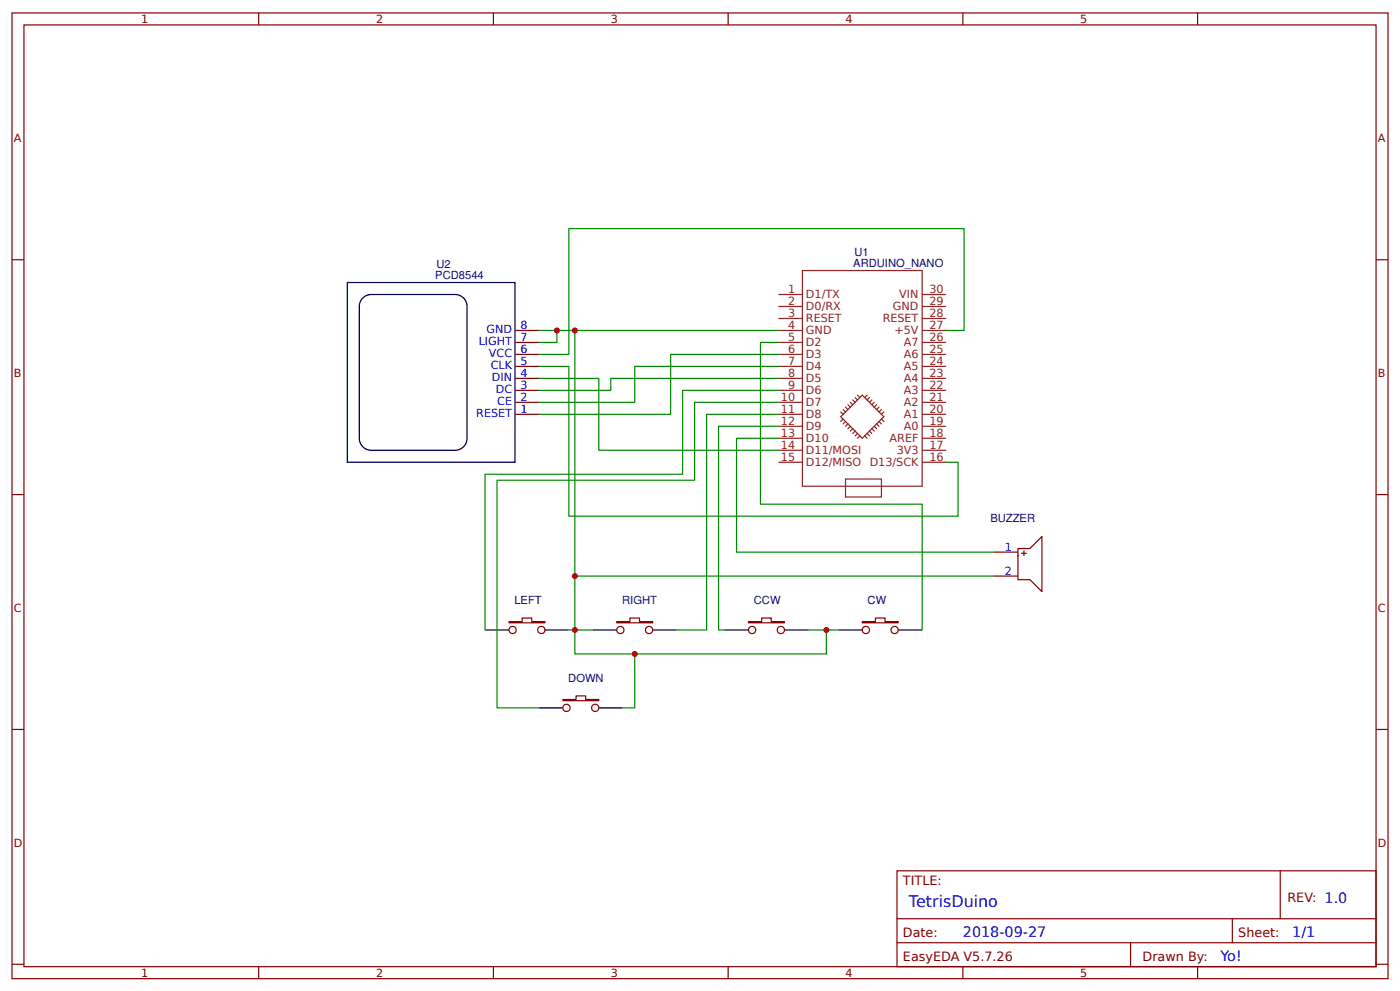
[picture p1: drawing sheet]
<svg xmlns="http://www.w3.org/2000/svg" width="309mm" height="219mm" viewBox="0 0 309 219" stroke-linecap="round" stroke-linejoin="round" font-family="sans-serif">
<g fill="none" stroke="#800" stroke-width=".26">
<path d="M2.6 2.9h304.1v213.2h-304.1zM5.3 5.5h298.7v208h-298.7zM57.1 2.9v2.6M109 2.9v2.6M160.9 2.9v2.6M212.7 2.9v2.6M264.6 2.9v2.6M2.6 57.4h2.7M304 57.4h2.7M113.8 78.3h5.3M113.8 75.6h5.3M113.8 73h5.3"/>
<path d="M113.8 91.5h5.3M113.8 88.8h5.3M113.8 86.2h5.3M113.8 83.6h5.3M113.8 80.9h5.3M2.6 109.2h2.7M304 109.2h2.7M112.4 137.3h3v-.8h2.1v.8h2.9v.2h-8zM136.3 137.3h2.9v-.8h2.1v.8h2.9v.2h-7.9zM165.4 137.3h2.9v-.8h2.1v.8h2.9v.2h-7.9zM190.5 137.3h2.9v-.8h2.1v.8h2.9v.2h-7.9zM219.6 121.9h5.3"/>
<path d="M219.6 127.2h5.3M224.9 121.1h2.6l2.7-2.6v12.2l-2.7-2.7h-2.6zM225.7 122.2h1M226.2 121.7v1M124.4 154.5h2.9v-.8h2.1v.8h2.9v.2h-7.9zM2.6 161.1h2.7M304 161.1h2.7M198.2 192.3h105.8v21.2h-105.8zM282.8 192.3v10.6M2.6 212.9h2.7M57.1 213.5v2.6M109 213.5v2.6"/>
<path d="M160.9 213.5v2.6M198.2 202.9h105.8M198.2 208.2h105.8M212.7 213.5v2.6M249.8 208.2v5.3M264.6 213.5v2.6M272.3 202.9v5.3M304 212.9h2.7"/>
<circle cx="113.2" cy="139.1" r=".8"/>
<circle cx="119.6" cy="139.1" r=".8"/>
<circle cx="137" cy="139.1" r=".8"/>
<circle cx="143.4" cy="139.1" r=".8"/>
<circle cx="166.2" cy="139.1" r=".8"/>
<circle cx="172.5" cy="139.1" r=".8"/>
<circle cx="191.3" cy="139.1" r=".8"/>
<circle cx="197.6" cy="139.1" r=".8"/>
<circle cx="125.1" cy="156.3" r=".8"/>
<circle cx="131.5" cy="156.3" r=".8"/>
</g>
<g fill="none" stroke="#8d2323" stroke-width=".26">
<path d="M177.3 59.7h26.4v47.7h-26.4zM172 78.3h5.3M172 75.6h5.3M172 73h5.3M172 70.3h5.3M172 67.7h5.3M172 65h5.3M203.7 78.3h5.3M203.7 75.6h5.3M203.7 73h5.3M203.7 70.3h5.3M203.7 67.7h5.3"/>
<path d="M203.7 65h5.3M172 99.4h5.3M172 96.8h5.3M172 94.1h5.3M172 91.5h5.3M172 88.8h5.3M172 86.2h5.3M172 83.6h5.3M172 80.9h5.3M185.7 92l4.8-4.7 4.8 4.7-4.8 4.8zM185.7 91l.6 .5M186.3 90.4l.5 .6"/>
<path d="M186.3 92.6l-.6 .5M186.8 89.9l.5 .5M186.8 93.1l-.5 .5M187.3 89.4l.6 .5M187.3 93.6l-.5 .5M187.9 94.1l-.6 .6M187.9 88.8l.5 .6M188.4 88.3l.5 .5M188.4 94.7l-.5 .5M188.9 95.2l-.5 .5M188.9 87.8l.5 .5M189.4 87.3l.6 .5"/>
<path d="M189.4 95.7l-.5 .6M190 96.3l-.6 .5M191 96.3l.6 .5M191.6 95.7l.5 .6M191.6 87.3l-.6 .5M192.1 95.2l.5 .5M192.1 87.8l-.5 .5M192.6 94.7l.5 .5M192.6 88.3l-.5 .5M193.1 94.1l.6 .6M193.1 88.8l-.5 .6M193.7 93.6l.5 .5"/>
<path d="M193.7 89.4l-.6 .5M194.2 93.1l.5 .5M194.2 89.9l-.5 .5M194.7 92.6l.6 .5M194.7 90.4l-.5 .6M195.3 91l-.6 .5M203.7 99.4h5.3M203.7 96.8h5.3M203.7 94.1h5.3M203.7 91.5h5.3M203.7 88.8h5.3M203.7 86.2h5.3"/>
<path d="M203.7 83.6h5.3M203.7 80.9h5.3M172 102.1h5.3M186.8 105.8h7.9v3.9h-7.9zM203.7 102.1h5.3"/>
</g>
<path d="M76.7 62.4h37.1v39.7h-37.1zM80 66a2.64 2.64 0 0 1 2-1h18.5a2.64 2.64 0 0 1 2.7 2.7v29.1a2.64 2.64 0 0 1-2.7 2.6h-18.5a2.64 2.64 0 0 1-2.6-2.6v-29.1v-.6zM107.2 139.1h5.2M120.4 139.1h5.3M131 139.1h5.3M144.2 139.1h5.3M160.1 139.1h5.3M173.3 139.1h5.3M185.2 139.1h5.3M198.4 139.1h5.3M119.1 156.3h5.3M132.3 156.3h5.3" fill="none" stroke="#000" stroke-width=".26"/>
<g fill="none" stroke="#080" stroke-width=".26">
<path d="M119.1 73h3.9M127 73h-4v2.6h-3.9M172 73h-45v71.4h55.6v-5.3h-4M172 78.3h-23.8v13.2h-29.1M172 75.6h-4v35.7h35.7v27.8M209 73h4v-22.5h-87.3v27.8h-6.6M119.1 83.6h13.2v15.8h39.7M119.1 80.9h6.6v33.1h86v-11.9h-2.7M172 96.8h-9.3v25.1h56.9M172 80.9h-31.8v7.9h-21.1M172 83.6h-37.1v2.6h-15.8M172 86.2h-21.2v18.5h-43.6v34.4"/>
<path d="M172 88.8h-18.5v17.2h-43.7v50.3h9.3M172 91.5h-15.9v47.6h-6.6M172 94.1h-13.3v45h1.4M125.7 139.1h5.3M127 127.2h92.6M182.6 139.1h2.6M140.2 144.4v11.9h-2.6"/>
</g>
<g fill="#c00">
<circle cx="127" cy="73" r=".66"/>
<circle cx="127" cy="127.2" r=".66"/>
<circle cx="140.2" cy="144.4" r=".66"/>
<circle cx="127" cy="139.1" r=".66"/>
<circle cx="182.6" cy="139.1" r=".66"/>
<circle cx="123" cy="73" r=".66"/>
</g>
<text font-size="3.5" fill="#00f" x="200.8" y="200.2">TetrisDuino</text>
<g font-size="3.2" fill="#00f">
<text x="212.7" y="206.9">2018-09-27</text>
<text x="285.5" y="206.9">1/1</text>
<text x="269.6" y="212.1">Yo!</text>
</g>
<g font-size="2.8" fill="#800">
<text x="199.5" y="195.5">TITLE:</text>
<text x="284.4" y="199.2">REV: 1.0</text>
<text x="199.5" y="206.9">Date:</text>
<text x="273.6" y="206.9">Sheet:</text>
<text x="199.5" y="212.1">EasyEDA V5.7.26</text>
<text x="252.4" y="212.1">Drawn By:</text>
</g>
<g font-size="2.5" fill="#800">
<text x="31.2" y="5.1">1</text>
<text x="83.1" y="5.1">2</text>
<text x="134.9" y="5.1">3</text>
<text x="186.8" y="5.1">4</text>
<text x="238.7" y="5.1">5</text>
<text x="3" y="31.4">A</text>
<text x="304.4" y="31.4">A</text>
<text x="3" y="83.3">B</text>
<text x="304.4" y="83.3">B</text>
<text x="3" y="135.1">C</text>
<text x="304.4" y="135.1">C</text>
<text x="3" y="187">D</text>
<text x="304.4" y="187">D</text>
<text x="31.2" y="215.7">1</text>
<text x="83.1" y="215.7">2</text>
<text x="134.9" y="215.7">3</text>
<text x="186.8" y="215.7">4</text>
<text x="238.7" y="215.7">5</text>
</g>
<g font-size="2.5" fill="#000080">
<text x="96.4" y="59.2">U2</text>
<text x="188.5" y="58.9">ARDUINO_NANO</text>
<text x="188.8" y="56.6">U1</text>
<text x="96.2" y="61.6">PCD8544</text>
<text x="218.8" y="115.3">BUZZER</text>
<text x="113.6" y="133.3">LEFT</text>
<text x="137.5" y="133.3">RIGHT</text>
<text x="166.6" y="133.3">CCW</text>
<text x="191.7" y="133.3">CW</text>
<text x="125.5" y="150.5">DOWN</text>
</g>
<g font-size="2.5" fill="#8d2323">
<text x="174.1" y="64.8">1</text>
<text x="178.1" y="65.8">D1/TX</text>
<text x="198.7" y="65.8">VIN</text>
<text x="205.3" y="64.8">30</text>
<text x="174.1" y="70.1">3</text>
<text x="174.1" y="67.4">2</text>
<text x="178.1" y="71.1">RESET</text>
<text x="178.1" y="68.5">D0/RX</text>
<text x="195" y="71.1">RESET</text>
<text x="197.3" y="68.5">GND</text>
<text x="205.3" y="67.4">29</text>
<text x="205.3" y="70.1">28</text>
<text x="174.1" y="78">6</text>
<text x="174.1" y="75.4">5</text>
<text x="174.1" y="72.7">4</text>
<text x="178.1" y="76.4">D2</text>
<text x="178.1" y="73.8">GND</text>
<text x="197.6" y="73.8">+5V</text>
<text x="199.7" y="76.4">A7</text>
<text x="205.3" y="72.7">27</text>
<text x="205.3" y="75.4">26</text>
<text x="205.3" y="78">25</text>
<text x="174.1" y="83.3">8</text>
<text x="174.1" y="80.6">7</text>
<text x="178.1" y="81.7">D4</text>
<text x="178.1" y="79.1">D3</text>
<text x="199.7" y="79.1">A6</text>
<text x="199.7" y="81.7">A5</text>
<text x="205.3" y="80.6">24</text>
<text x="205.3" y="83.3">23</text>
<text x="172.5" y="88.6">10</text>
<text x="174.1" y="85.9">9</text>
<text x="178.1" y="89.6">D7</text>
<text x="178.1" y="87">D6</text>
<text x="178.1" y="84.3">D5</text>
<text x="199.7" y="84.3">A4</text>
<text x="199.7" y="87">A3</text>
<text x="199.7" y="89.6">A2</text>
<text x="205.3" y="85.9">22</text>
<text x="205.3" y="88.6">21</text>
<text x="172.5" y="93.9">12</text>
<text x="172.5" y="91.2">11</text>
<text x="178.1" y="94.9">D9</text>
<text x="178.1" y="92.3">D8</text>
<text x="199.7" y="92.3">A1</text>
<text x="199.7" y="94.9">A0</text>
<text x="205.3" y="91.2">20</text>
<text x="205.3" y="93.9">19</text>
<text x="172.5" y="99.2">14</text>
<text x="172.5" y="96.5">13</text>
<text x="172.5" y="101.8">15</text>
<text x="178.1" y="100.2">D11/MOSI</text>
<text x="178.1" y="97.6">D10</text>
<text x="196.5" y="97.6">AREF</text>
<text x="198.1" y="100.2">3V3</text>
<text x="205.3" y="96.5">18</text>
<text x="205.3" y="99.2">17</text>
<text x="205.3" y="101.8">16</text>
<text x="178.1" y="102.9">D12/MISO</text>
<text x="192.1" y="102.9">D13/SCK</text>
</g>
<g font-size="2.5" fill="#00f">
<text x="105.8" y="76.3">LIGHT</text>
<text x="107.5" y="73.6">GND</text>
<text x="115" y="77.9">6</text>
<text x="115" y="75.2">7</text>
<text x="115" y="72.6">8</text>
<text x="108" y="78.9">VCC</text>
<text x="108.4" y="81.6">CLK</text>
<text x="115" y="83.2">4</text>
<text x="115" y="80.5">5</text>
<text x="108.7" y="84.2">DIN</text>
<text x="109.5" y="86.9">DC</text>
<text x="109.9" y="89.5">CE</text>
<text x="115" y="88.5">2</text>
<text x="115" y="85.8">3</text>
<text x="105.2" y="92.2">RESET</text>
<text x="115" y="91.1">1</text>
<text x="222" y="121.7">1</text>
<text x="222" y="126.9">2</text>
</g>
</svg>
